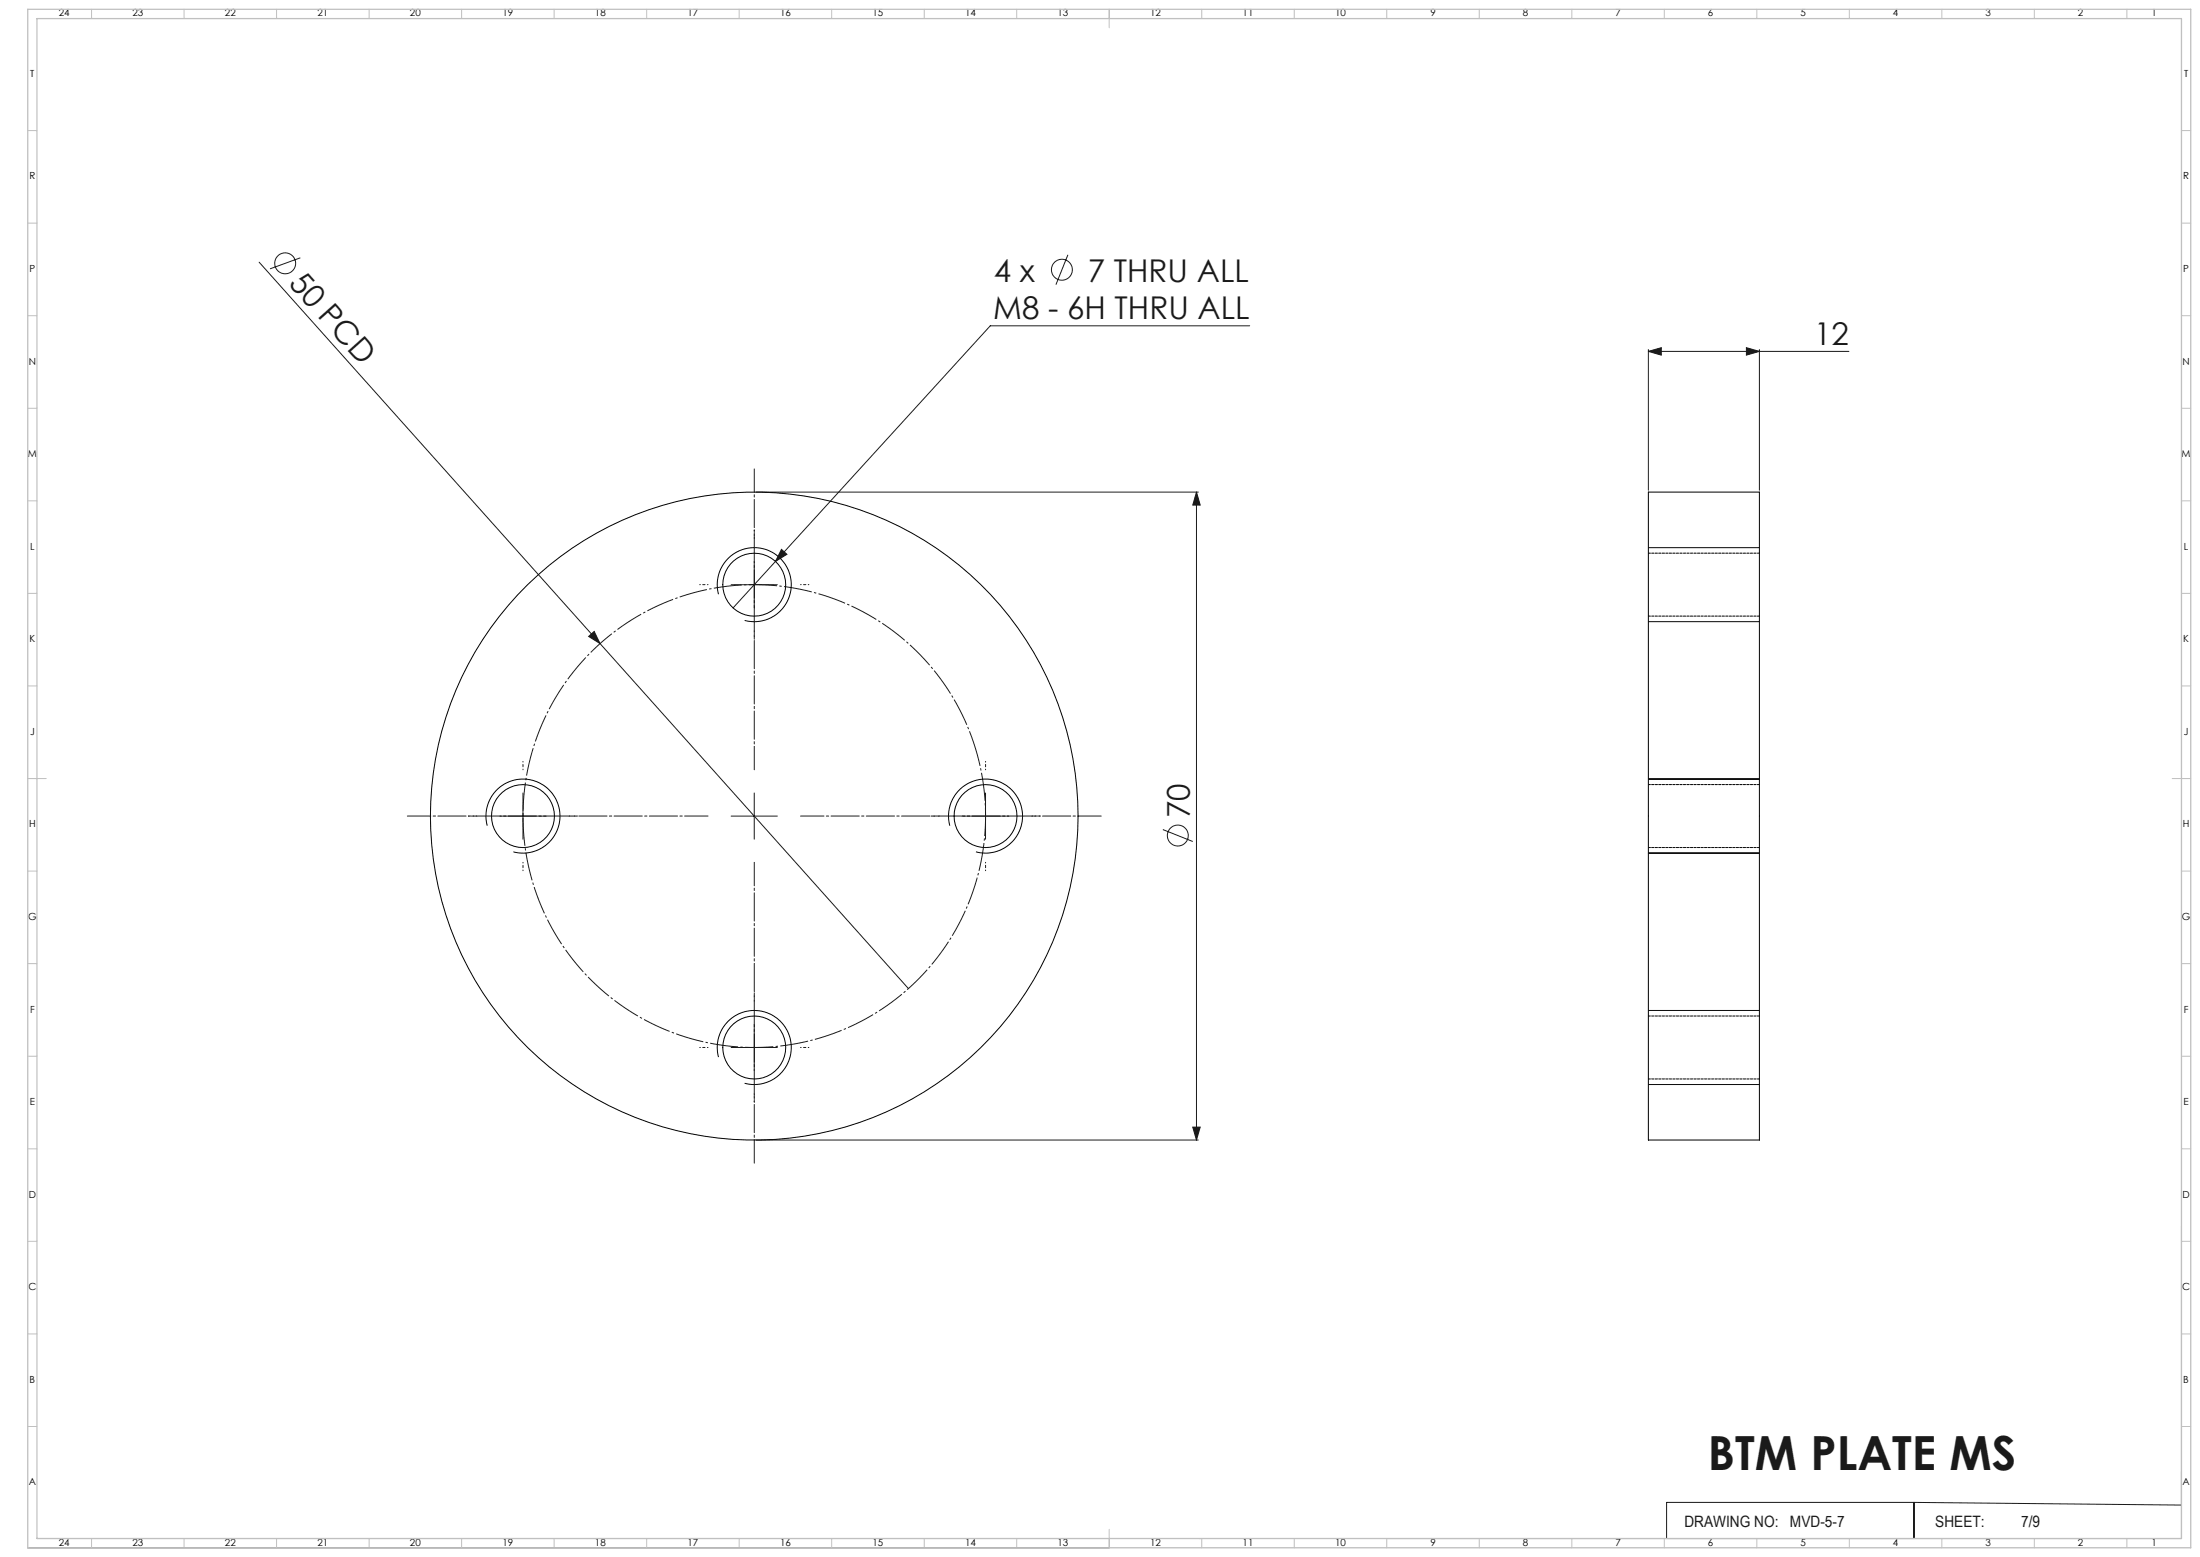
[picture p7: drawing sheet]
<svg xmlns="http://www.w3.org/2000/svg" width="1189mm" height="841mm" viewBox="0 0 1189 841" stroke-linecap="round" stroke-linejoin="round" font-family="sans-serif">
<g fill="none" stroke="#191924" stroke-width=".54">
<path d="M162 139l-16 6M577 138l-6 16M140 142l184 206M675 176h-140l-116 127M891 190l7-2v4zM891 189v76M891 190h108M944 188l7 2-7 2zM951 189v76M409 266h239M647 266l2 7h-4zM647 266v350"/>
<path d="M422 297l3 2-6 4zM395 316h25M408 303v25M419 303l-23 25M318 344l3-3 3 7zM324 348l167 186M283 428v25M408 428v25M533 428v25M270 441h25M395 441h25M520 441h25"/>
<path d="M628 448l17 7M408 553v25M395 566h25M409 616h239M645 609h4l-2 7zM1179 662v169h-430M1034 812h-133v19M1034 812v19M1034 812l145 1M15 836h584M20 831h579M648 831h1"/>
<circle cx="154" cy="142" r="6"/>
<circle cx="574" cy="146" r="6"/>
<circle cx="637" cy="451" r="6"/>
</g>
<path d="M527 404a125 125 0 0 0-209-50 125 125 0 0 0 57 208 125 125 0 0 0 154-151l-2-7" fill="none" stroke="#191924" stroke-width=".54" stroke-dasharray="15.2 1.3 1.3 1.3" stroke-dashoffset="5.5" stroke-linecap="butt"/>
<path d="M891 296h60M388 321a20 20 0 0 1 18-25 20 20 0 0 1 22 22 20 20 0 0 1-26 17M891 336h60M891 421h60M263 446a20 20 0 0 1 18-25 20 20 0 0 1 22 22 20 20 0 0 1-26 17M513 446a20 20 0 0 1 18-25 20 20 0 0 1 22 22 20 20 0 0 1-26 17M891 461h60M891 546h60M388 571a20 20 0 0 1 18-25 20 20 0 0 1 22 22 20 20 0 0 1-26 17M891 586h60" fill="none" stroke="#000" stroke-width=".54"/>
<g fill="none" stroke="#c0c0c0" stroke-width=".54">
<path d="M49 5v5M99 5v5M149 5v5M199 5v5M249 5v5M299 5v5M349 5v5M399 5v5M449 5v5M499 5v5M549 5v5M599 5v10"/>
<path d="M649 5v5M699 5v5M749 5v5M799 5v5M849 5v5M899 5v5M949 5v5M999 5v5M1049 5v5M1099 5v5M1149 5v5M15 71h5"/>
<path d="M1179 71h5M15 121h5M1179 121h5M15 171h5M1179 171h5M15 221h5M1179 221h5M15 271h5M1179 271h5M15 321h5M1179 321h5M15 371h5"/>
<path d="M1179 371h5M15 421h10M1174 421h10M15 471h5M1179 471h5M15 521h5M1179 521h5M15 571h5M1179 571h5M15 621h5M1179 621h5M15 671h5"/>
<path d="M1179 671h5M15 721h5M1179 721h5M15 771h5M1179 771h5M49 831v5M99 831v5M149 831v5M199 831v5M249 831v5M299 831v5M349 831v5"/>
<path d="M399 831v5M449 831v5M499 831v5M549 831v5M599 826v10M649 831v5M699 831v5M749 831v5M799 831v5M849 831v5M899 831v5M949 831v5"/>
<path d="M999 831v5M1049 831v5M1099 831v5M1149 831v5"/>
</g>
<path d="M15 5h1169v831h-1169zM20 10h1159v821h-1159z" fill="none" stroke="#c0c0c0" stroke-width=".7"/>
<path d="M408 416v-163M383 441h-163M433 441h162M408 466v162" fill="none" stroke="#191924" stroke-width=".54" stroke-dasharray="15.2 1.3 1.3 1.3" stroke-dashoffset="2.6"/>
<g fill="none" stroke="#191924" stroke-width=".54" stroke-dasharray="15.2 1.3 1.3 1.3" stroke-dashoffset="14.9">
<path d="M408 291v-5M383 316h-5M433 316h4M408 341v4M283 416v-5M533 416v-5M258 441h-5M308 441h4M508 441h-5M558 441h4M283 466v4M533 466v4"/>
<path d="M408 541v-5M383 566h-5M433 566h4M408 591v4"/>
</g>
<g fill="#191924">
<path d="M318 344l3-3 3 7z"/>
<path d="M422 297l3 2-6 4z"/>
<path d="M944 188l7 2-7 2zM891 190l7-2v4z"/>
<path d="M647 266l2 7h-4zM645 609h4l-2 7z"/>
</g>
<g fill="none" stroke="#000" stroke-width=".54">
<path d="M891 266h60v350h-60z"/>
<circle cx="408" cy="316" r="17"/>
<circle cx="283" cy="441" r="17"/>
<circle cx="408" cy="441" r="175"/>
<circle cx="533" cy="441" r="17"/>
<circle cx="408" cy="566" r="17"/>
</g>
<path d="M951 299h-60M891 333h60M951 424h-60M891 458h60M951 549h-60M891 583h60" fill="none" stroke="#000" stroke-width=".54" stroke-dasharray="1.3 .6" stroke-dashoffset=".2"/>
<text font-size="25.4" fill="#191924" x="923" y="794">BTM PLATE MS</text>
<g font-size="16.9" fill="#191924">
<text x="156" y="153" transform="rotate(48 156 153)">50 PCD</text>
<text x="537" y="152">4 x</text>
<text x="588" y="152">7 THRU ALL</text>
<text x="537" y="172">M8 - 6H THRU ALL</text>
<text x="980" y="186">12</text>
<text x="643" y="442" transform="rotate(-90 643 442)">70</text>
</g>
<g font-size="8.5" fill="#191924">
<text x="910" y="825">DRAWING NO:</text>
<text x="967" y="825">MVD-5-7</text>
<text x="1046" y="825">SHEET:</text>
<text x="1092" y="825">7/9</text>
</g>
<g font-size="5.3">
<text x="32" y="9">24</text>
<text x="72" y="9">23</text>
<text x="122" y="9">22</text>
<text x="172" y="9">21</text>
<text x="222" y="9">20</text>
<text x="272" y="9">19</text>
<text x="322" y="9">18</text>
<text x="372" y="9">17</text>
<text x="422" y="9">16</text>
<text x="472" y="9">15</text>
<text x="522" y="9">14</text>
<text x="572" y="9">13</text>
<text x="622" y="9">12</text>
<text x="672" y="9">11</text>
<text x="722" y="9">10</text>
<text x="773" y="9">9</text>
<text x="823" y="9">8</text>
<text x="873" y="9">7</text>
<text x="923" y="9">6</text>
<text x="973" y="9">5</text>
<text x="1023" y="9">4</text>
<text x="1073" y="9">3</text>
<text x="1123" y="9">2</text>
<text x="1163" y="9">1</text>
<text x="16" y="42">T</text>
<text x="1180" y="42">T</text>
<text x="16" y="97">R</text>
<text x="1180" y="97">R</text>
<text x="16" y="147">P</text>
<text x="1180" y="147">P</text>
<text x="16" y="197">N</text>
<text x="1180" y="197">N</text>
<text x="15" y="247">M</text>
<text x="1179" y="247">M</text>
<text x="16" y="297">L</text>
<text x="1180" y="297">L</text>
<text x="16" y="347">K</text>
<text x="1180" y="347">K</text>
<text x="16" y="397">J</text>
<text x="1180" y="397">J</text>
<text x="16" y="447">H</text>
<text x="1180" y="447">H</text>
<text x="15" y="497">G</text>
<text x="1179" y="497">G</text>
<text x="16" y="547">F</text>
<text x="1180" y="547">F</text>
<text x="16" y="597">E</text>
<text x="1180" y="597">E</text>
<text x="16" y="647">D</text>
<text x="1180" y="647">D</text>
<text x="15" y="697">C</text>
<text x="1179" y="697">C</text>
<text x="16" y="747">B</text>
<text x="1180" y="747">B</text>
<text x="16" y="802">A</text>
<text x="1180" y="802">A</text>
<text x="32" y="835">24</text>
<text x="72" y="835">23</text>
<text x="122" y="835">22</text>
<text x="172" y="835">21</text>
<text x="222" y="835">20</text>
<text x="272" y="835">19</text>
<text x="322" y="835">18</text>
<text x="372" y="835">17</text>
<text x="422" y="835">16</text>
<text x="472" y="835">15</text>
<text x="522" y="835">14</text>
<text x="572" y="835">13</text>
<text x="622" y="835">12</text>
<text x="672" y="835">11</text>
<text x="722" y="835">10</text>
<text x="773" y="835">9</text>
<text x="823" y="835">8</text>
<text x="873" y="835">7</text>
<text x="923" y="835">6</text>
<text x="973" y="835">5</text>
<text x="1023" y="835">4</text>
<text x="1073" y="835">3</text>
<text x="1123" y="835">2</text>
<text x="1163" y="835">1</text>
</g>
</svg>
